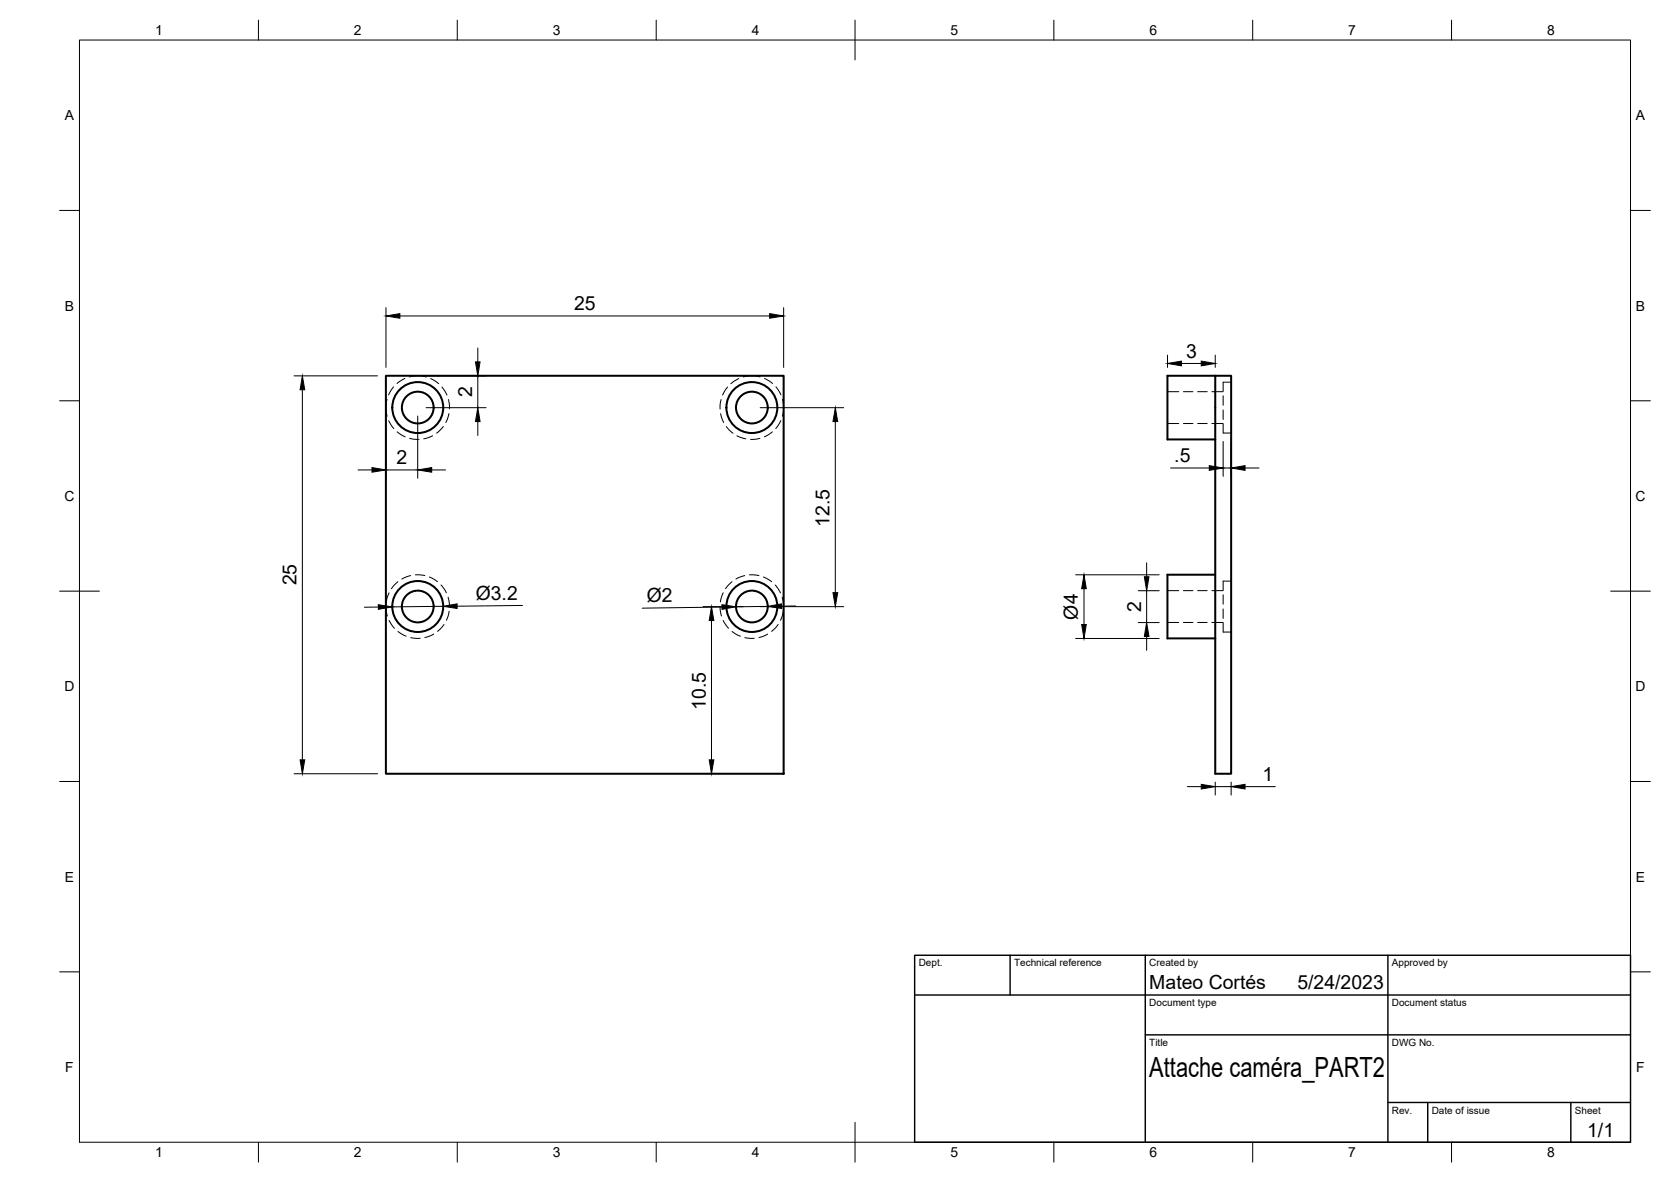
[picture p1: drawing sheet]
<svg xmlns="http://www.w3.org/2000/svg" width="420mm" height="297mm" viewBox="0 0 420 297" stroke-linecap="round" stroke-linejoin="round" font-family="sans-serif">
<!-- layer: Visible -->
<g fill="none" stroke="#000" stroke-width=".51">
<path d="M97 94.4h100v100h-100zM305.6 94.4h4v100h-4zM305.6 94.4h-12.1v16h12.1M305.6 144.4h-12.1v16h12.1"/>
<circle cx="105" cy="102.4" r="4"/>
<circle cx="105" cy="102.4" r="6.4"/>
<circle cx="189" cy="102.4" r="4"/>
<circle cx="189.1" cy="102.4" r="6.4"/>
<circle cx="105" cy="152.4" r="4"/>
<circle cx="105" cy="152.4" r="6.4"/>
<circle cx="189" cy="152.4" r="4"/>
<circle cx="189.1" cy="152.4" r="6.4"/>
</g>
<!-- layer: Hidden -->
<g fill="none" stroke="#000" stroke-width=".25">
<path d="M99 97.2l-1.3 2M101.8 95.1l-2 1.3M102.9 94.7l2.1-.3 2.2 .3M108.3 95.1l2 1.3M111.1 97.3l1.3 2M182.9 97.3l-1.2 2M185.8 95.1l-2 1.3M186.9 94.7l2.1-.3 2.1 .3M192.2 95.1l2 1.3M195.1 97.2l1.3 2M293.5 98.4h2.9M297.6 98.4h2.4"/>
<path d="M301.1 98.4h2.4M304.7 98.4h2.9M307.6 99.4v2.4M309.6 96h-2v2.3M97.3 100.4l-.3 2 .3 2.2M97.7 105.7l1.3 2M99.9 108.5l2 1.3M103 110.2l2.4 .2M108.8 109.5l-2.2 .8M111.5 107.2l-1.7 1.6M112.8 100.4l.2 2.4M112.9 103.9l-.8 2.3"/>
<path d="M181.2 104l.8 2.2M181.3 100.4l-.2 2.4M182.6 107.2l1.7 1.7M185.3 109.5l2.2 .8M191.1 110.2l-2.4 .2M194.2 108.5l-2 1.3M196.3 105.7l-1.2 2M196.7 100.3l.3 2.1-.3 2.2M293.5 106.4h2.9M297.6 106.4h2.4M301.1 106.4h2.4M304.7 106.4h2.9"/>
<path d="M307.6 106.6v2.2h2M307.6 103v2.4M97 152.4l.4 2.4M97.8 149l-.7 2.3M97.8 155.9l1.4 2M100 146.2l-1.6 1.7M100.1 158.7l2 1.2M103.3 144.6l-2.3 .9M104.4 144.5l2.4 .1M107.9 145l2.1 1.2M109.1 159.3l-2.3 .9M110.9 147l1.3 2"/>
<path d="M111.7 156.9l-1.7 1.8M112.7 150.1l.3 2.3M112.9 153.6l-.7 2.3M181 152.4l.4 2.4M181.8 149l-.7 2.3M181.8 155.9l1.4 2M184 146.2l-1.6 1.7M184.1 158.7l2 1.2M187.3 144.6l-2.3 .9M188.4 144.5l2.4 .1M192 145l2 1.2M193 159.3l-2.2 .9"/>
<path d="M194.9 147l1.3 2M195.7 156.9l-1.7 1.8M196.7 150.1l.3 2.3M196.9 153.6l-.7 2.3M293.5 148.4h2.9M293.5 156.4h2.9M297.6 148.4h2.4M297.6 156.4h2.4M301.1 148.4h2.4M301.1 156.4h2.4M304.7 148.4h2.9M304.7 156.4h2.9"/>
<path d="M307.6 156.6v2.2h2M307.6 153v2.4M307.6 149.5v2.3M309.6 146h-2v2.3M103.3 160.2l2.3 .2M187.3 160.2l2.4 .2"/>
</g>
<!-- layer: BORDER -->
<g fill="none" stroke="#000" stroke-width=".25">
<path d="M20 10.1h390v276.9h-390zM65 5.1v5M115 5.1v5M165 5.1v5M215 5.1v10M265 5.1v5M315 5.1v5M365 5.1v5M15 52.9h5M410 52.9h5M15 100.7h5M410 100.7h5"/>
<path d="M15 148.6h10M405 148.6h10M15 196.4h5M410 196.4h5M15 244.2h5M410 244.2h5M65 287v5M115 287v5M165 287v5M215 282.1v9.9M265 287v5M315 287v5"/>
<path d="M365 287v5"/>
</g>
<!-- layer: TITLEBLOCK -->
<path d="M230 240.1h180v46.9h-180zM230 250h180M254 240.1v9.9M288 240.1v46.9M349 240.1v46.9M288 260.1h122M349 277.1h61M359 277.1v9.9M395 277.1v9.9" fill="none" stroke="#000" stroke-width=".36"/>
<!-- layer: FD_Dimensions -->
<g fill="none" stroke="#000" stroke-width=".25">
<path d="M97 77.3v15M100.5 79.4h93M197 77.3v15M73.9 94.5h21M76 97.9v93.1M107.1 94.5h15.1M120.1 87.4v3.5M120.1 94.5v8M293.6 89.2v3.1M297.1 91.3h4.9M305.6 89.2v3.1M90 118.1h3.5"/>
<path d="M97 104.5v15.7M97 118.1h8M105 104.5v15.7M107.1 102.5h15.1M108.5 118.1h3.5M120.1 105.9v3.5M191.1 102.5h21M210 105.9v43M294.3 117.6h9.8M307.6 110.9v8.8M307.6 117.6h2M309.6 110.9v8.8"/>
<path d="M313.1 117.6h3.5M95.1 152.6h-3.5M111.4 152.4l-12.8 .1M131.4 152.2l-16.5 .1M176.8 152.4h10.1M178.9 155.9v35.1M181.5 152.6l-20 .2M191.1 152.4h21M193 152.4l-8 .1M200 152.3h-3.5M270.5 144.4h21M272.6 147.9v9"/>
<path d="M286.2 148.4h5.3M286.2 156.4h5.3M288.3 141.4v3.5M288.3 148.4v8M288.3 159.9v3.5M270.5 160.5h21M73.9 194.4h21M298.6 197.7h3.4M305.6 196.5v3.3M305.6 197.7h4M309.6 196.5v3.3M313.1 197.7h7.6"/>
</g>
<g fill="#000" stroke="#000" stroke-width=".25">
<path d="M97 79.4l3.5-.6v1.2zM193.5 78.8l3.5 .6-3.5 .6zM76 94.5l.6 3.4h-1.1zM119.5 90.9h1.2l-.6 3.6zM293.6 91.3l3.5-.6v1.2zM302 90.7l3.6 .6-3.6 .6zM93.5 117.5l3.5 .6-3.5 .6zM105 118.1l3.5-.6v1.2zM120.1 102.5l.6 3.4h-1.2zM210 102.5l.6 3.4h-1.2zM304.1 117l3.5 .6-3.5 .6zM309.6 117.6l3.5-.6v1.2z"/>
<path d="M95.1 152l3.5 .5-3.5 .6zM111.4 152.4l3.5-.6v1.1zM178.9 152.4l.6 3.5h-1.2zM181.5 152l3.5 .5-3.5 .6zM193 152.4l3.5-.6 .1 1.1zM209.4 148.9h1.2l-.6 3.5zM272.6 144.4l.5 3.5h-1.1zM272 156.9h1.1l-.5 3.6zM287.7 144.9h1.2l-.6 3.5zM288.3 156.4l.6 3.5h-1.2zM75.5 191h1.1l-.6 3.4zM178.3 191h1.2l-.6 3.4z"/>
<path d="M302 197.1l3.6 .6-3.6 .6zM309.6 197.7l3.5-.6v1.2z"/>
</g>
<text font-size="7" x="289" y="270.6">Attache caméra_PART2</text>
<g font-size="4.9">
<text x="144.3" y="77.9">25</text>
<text x="298.2" y="89.9">3</text>
<text x="118.7" y="99.7" transform="rotate(-90 118.7 99.7)">2</text>
<text x="99.7" y="116.7">2</text>
<text x="295.3" y="116.1">.5</text>
<text x="208.6" y="132.4" transform="rotate(-90 208.6 132.4)">12.5</text>
<text x="74.6" y="147.1" transform="rotate(-90 74.6 147.1)">25</text>
<text x="119.6" y="150.7" transform="rotate(-1 119.6 150.7)">Ø3.2</text>
<text x="162.6" y="151.3" transform="rotate(-1 162.6 151.3)">Ø2</text>
<text x="271" y="155.7" transform="rotate(-90 271 155.7)">Ø4</text>
<text x="286.9" y="153.7" transform="rotate(-90 286.9 153.7)">2</text>
<text x="177.4" y="178.4" transform="rotate(-90 177.4 178.4)">10.5</text>
<text x="317.4" y="196.3">1</text>
<text x="289" y="248.5">Mateo Cortés</text>
<text x="326.2" y="248.5">5/24/2023</text>
<text x="399.1" y="285.7">1/1</text>
</g>
<g font-size="3.5">
<text x="39" y="8.8">1</text>
<text x="89" y="8.8">2</text>
<text x="139" y="8.8">3</text>
<text x="189" y="8.8">4</text>
<text x="239" y="8.8">5</text>
<text x="289" y="8.8">6</text>
<text x="339" y="8.8">7</text>
<text x="389" y="8.8">8</text>
<text x="16.3" y="30.2">A</text>
<text x="411.3" y="30.2">A</text>
<text x="16.3" y="78">B</text>
<text x="411.3" y="78">B</text>
<text x="16.2" y="125.9">C</text>
<text x="411.2" y="125.9">C</text>
<text x="16.2" y="173.7">D</text>
<text x="411.2" y="173.7">D</text>
<text x="16.3" y="221.6">E</text>
<text x="411.3" y="221.6">E</text>
<text x="16.4" y="269.4">F</text>
<text x="411.4" y="269.4">F</text>
<text x="39" y="290.8">1</text>
<text x="89" y="290.8">2</text>
<text x="139" y="290.8">3</text>
<text x="189" y="290.8">4</text>
<text x="239" y="290.8">5</text>
<text x="289" y="290.8">6</text>
<text x="339" y="290.8">7</text>
<text x="389" y="290.8">8</text>
</g>
<g font-size="2.5">
<text x="231" y="242.9">Dept.</text>
<text x="255" y="242.9">Technical reference</text>
<text x="289" y="242.9">Created by</text>
<text x="350" y="242.9">Approved by</text>
<text x="289" y="252.8">Document type</text>
<text x="350" y="252.8">Document status</text>
<text x="289" y="262.9">Title</text>
<text x="350" y="262.9">DWG No.</text>
<text x="350" y="279.9">Rev.</text>
<text x="360" y="279.9">Date of issue</text>
<text x="396" y="279.9">Sheet</text>
</g>
</svg>
